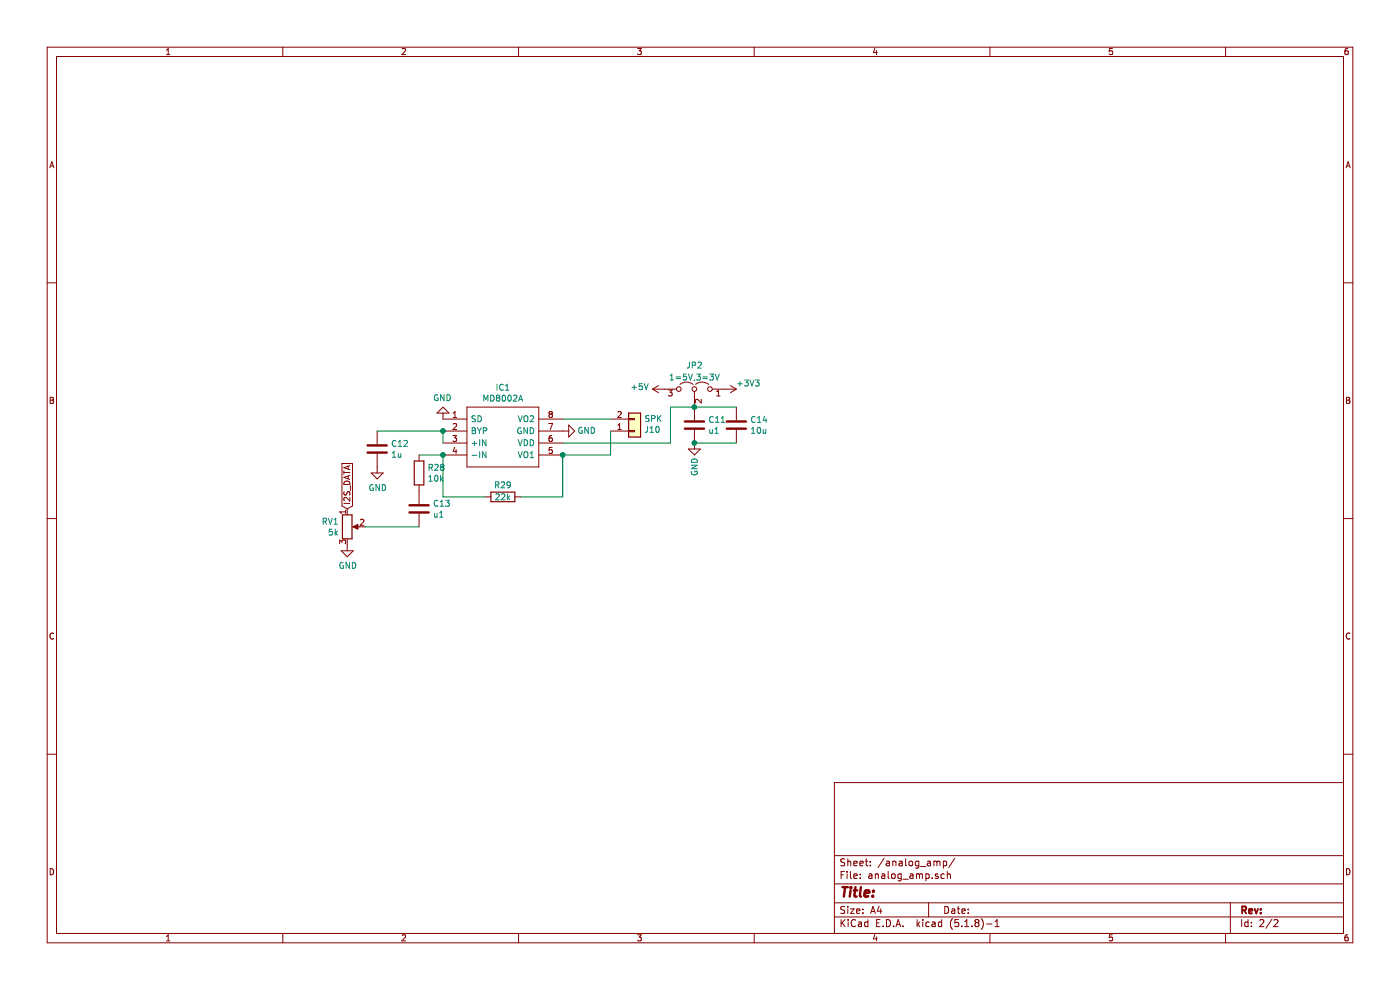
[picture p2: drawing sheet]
EESchema Schematic File Version 4
EELAYER 30 0
EELAYER END
$Descr A4 11693 8268
encoding utf-8
Sheet 2 2
Title ""
Date ""
Rev ""
Comp ""
Comment1 ""
Comment2 ""
Comment3 ""
Comment4 ""
$EndDescr
$Comp
L power:GND #PWR068
U 1 1
P 3700 3500
F 0 "#PWR068" H 3700 3250 50  0001 C CNN
F 1 "GND" H 3705 3327 50  0000 C CNN
F 2 "" H 3700 3500 50  0001 C CNN
F 3 "" H 3700 3500 50  0001 C CNN
	1    3700 3500
	-1   0    0    1   
$EndComp
$Comp
L Connector_Generic:Conn_01x02 J?
U 1 1
P 5300 3600
AR Path="/5FDDB245/60B7BC42" Ref="J?"  Part="1" 
AR Path="/60B762EC/60B7BC42" Ref="J10"  Part="1" 
F 0 "J10" H 5380 3592 50  0000 L CNN
F 1 "SPK" H 5380 3501 50  0000 L CNN
F 2 "Connector_PinHeader_2.54mm:PinHeader_1x02_P2.54mm_Vertical" H 5300 3600 50  0001 C CNN
F 3 "~" H 5300 3600 50  0001 C CNN
	1    5300 3600
	1    0    0    1   
$EndComp
Text GLabel 2900 4250 1    50   Input ~ 0
I2S_DATA
$Comp
L Device:R_POT RV1
U 1 1
P 2900 4400
F 0 "RV1" H 2831 4446 50  0000 R CNN
F 1 "5k" H 2831 4355 50  0000 R CNN
F 2 "Potentiometer_THT:Potentiometer_Alps_RK09K_Single_Vertical" H 2900 4400 50  0001 C CNN
F 3 "~" H 2900 4400 50  0001 C CNN
F 4 "Sound only" H 2900 4400 50  0001 C CNN "Option"
	1    2900 4400
	1    0    0    -1  
$EndComp
$Comp
L Device:C C11
U 1 1
P 5800 3550
F 0 "C11" H 5915 3596 50  0000 L CNN
F 1 "u1" H 5915 3505 50  0000 L CNN
F 2 "Capacitor_SMD:C_1206_3216Metric_Pad1.33x1.80mm_HandSolder" H 5838 3400 50  0001 C CNN
F 3 "~" H 5800 3550 50  0001 C CNN
F 4 "Sound only" H 5800 3550 50  0001 C CNN "Option"
	1    5800 3550
	1    0    0    -1  
$EndComp
$Comp
L liebler_SEMICONDUCTORS:MD8002A IC1
U 1 1
P 3700 3500
AR Path="/60B8825A" Ref="IC1"  Part="1" 
AR Path="/60B762EC/60B8825A" Ref="IC1"  Part="1" 
F 0 "IC1" H 4200 3765 50  0000 C CNN
F 1 "MD8002A" H 4200 3674 50  0000 C CNN
F 2 "sensact:SOIC-8_3.9x4.9mm_Pitch1.27mm_handsolder" H 4550 3600 50  0001 L CNN
F 3 "https://www.sunrom.com/get/408862" H 4550 3500 50  0001 L CNN
F 4 "Audio Amplifier, SOP8" H 4550 3400 50  0001 L CNN "Description"
F 5 "1.75" H 4550 3300 50  0001 L CNN "Height"
F 6 "Sunrom" H 4550 3200 50  0001 L CNN "Manufacturer_Name"
F 7 "MD8002A" H 4550 3100 50  0001 L CNN "Manufacturer_Part_Number"
F 8 "" H 4550 3000 50  0001 L CNN "Mouser Part Number"
F 9 "" H 4550 2900 50  0001 L CNN "Mouser Price/Stock"
F 10 "" H 4550 2800 50  0001 L CNN "RS Part Number"
F 11 "" H 4550 2700 50  0001 L CNN "RS Price/Stock"
	1    3700 3500
	1    0    0    -1  
$EndComp
$Comp
L power:GND #PWR060
U 1 1
P 4700 3600
F 0 "#PWR060" H 4700 3350 50  0001 C CNN
F 1 "GND" V 4700 3400 50  0000 C CNN
F 2 "" H 4700 3600 50  0001 C CNN
F 3 "" H 4700 3600 50  0001 C CNN
	1    4700 3600
	0    -1   -1   0   
$EndComp
$Comp
L Device:C C12
U 1 1
P 3150 3750
F 0 "C12" H 3265 3796 50  0000 L CNN
F 1 "1u" H 3265 3705 50  0000 L CNN
F 2 "Capacitor_SMD:C_1206_3216Metric_Pad1.33x1.80mm_HandSolder" H 3188 3600 50  0001 C CNN
F 3 "~" H 3150 3750 50  0001 C CNN
F 4 "Sound only" H 3150 3750 50  0001 C CNN "Option"
	1    3150 3750
	1    0    0    -1  
$EndComp
$Comp
L power:GND #PWR059
U 1 1
P 3150 3900
F 0 "#PWR059" H 3150 3650 50  0001 C CNN
F 1 "GND" H 3155 3727 50  0000 C CNN
F 2 "" H 3150 3900 50  0001 C CNN
F 3 "" H 3150 3900 50  0001 C CNN
	1    3150 3900
	1    0    0    -1  
$EndComp
Wire Wire Line
	3700 3700 3700 3600
Wire Wire Line
	3150 3600 3700 3600
Connection ~ 3700 3600
$Comp
L Device:C C13
U 1 1
P 3500 4250
F 0 "C13" H 3615 4296 50  0000 L CNN
F 1 "u1" H 3615 4205 50  0000 L CNN
F 2 "Capacitor_SMD:C_1206_3216Metric_Pad1.33x1.80mm_HandSolder" H 3538 4100 50  0001 C CNN
F 3 "~" H 3500 4250 50  0001 C CNN
F 4 "Sound only" H 3500 4250 50  0001 C CNN "Option"
	1    3500 4250
	1    0    0    -1  
$EndComp
Wire Wire Line
	3700 3800 3500 3800
$Comp
L Device:R R28
U 1 1
P 3500 3950
F 0 "R28" H 3570 3996 50  0000 L CNN
F 1 "10k" H 3570 3905 50  0000 L CNN
F 2 "Resistor_SMD:R_1206_3216Metric_Pad1.30x1.75mm_HandSolder" V 3430 3950 50  0001 C CNN
F 3 "~" H 3500 3950 50  0001 C CNN
F 4 "Sound only" H 3500 3950 50  0001 C CNN "Option"
	1    3500 3950
	1    0    0    -1  
$EndComp
$Comp
L Device:R R29
U 1 1
P 4200 4150
F 0 "R29" V 4100 4150 50  0000 C CNN
F 1 "22k" V 4200 4150 50  0000 C CNN
F 2 "Resistor_SMD:R_1206_3216Metric_Pad1.30x1.75mm_HandSolder" V 4130 4150 50  0001 C CNN
F 3 "~" H 4200 4150 50  0001 C CNN
F 4 "Sound only" V 4200 4150 50  0001 C CNN "Option"
	1    4200 4150
	0    1    1    0   
$EndComp
Wire Wire Line
	4700 3800 4700 4150
Wire Wire Line
	4700 4150 4350 4150
Wire Wire Line
	3700 3800 3700 4150
Wire Wire Line
	3700 4150 4050 4150
Connection ~ 3700 3800
Wire Wire Line
	4700 3500 5100 3500
Wire Wire Line
	4700 3800 5100 3800
Connection ~ 4700 3800
Wire Wire Line
	5100 3600 5100 3800
$Comp
L power:GND #PWR070
U 1 1
P 5800 3700
F 0 "#PWR070" H 5800 3450 50  0001 C CNN
F 1 "GND" V 5800 3500 50  0000 C CNN
F 2 "" H 5800 3700 50  0001 C CNN
F 3 "" H 5800 3700 50  0001 C CNN
	1    5800 3700
	1    0    0    -1  
$EndComp
Wire Wire Line
	3050 4400 3500 4400
$Comp
L power:GND #PWR058
U 1 1
P 2900 4550
F 0 "#PWR058" H 2900 4300 50  0001 C CNN
F 1 "GND" H 2905 4377 50  0000 C CNN
F 2 "" H 2900 4550 50  0001 C CNN
F 3 "" H 2900 4550 50  0001 C CNN
	1    2900 4550
	1    0    0    -1  
$EndComp
$Comp
L power:+3V3 #PWR069
U 1 1
P 6050 3250
F 0 "#PWR069" H 6050 3100 50  0001 C CNN
F 1 "+3V3" V 6000 3450 50  0000 C CNN
F 2 "" H 6050 3250 50  0001 C CNN
F 3 "" H 6050 3250 50  0001 C CNN
	1    6050 3250
	0    1    1    0   
$EndComp
$Comp
L Device:C C14
U 1 1
P 6150 3550
F 0 "C14" H 6265 3596 50  0000 L CNN
F 1 "10u" H 6265 3505 50  0000 L CNN
F 2 "Capacitor_SMD:C_1206_3216Metric_Pad1.33x1.80mm_HandSolder" H 6188 3400 50  0001 C CNN
F 3 "~" H 6150 3550 50  0001 C CNN
F 4 "Sound only" H 6150 3550 50  0001 C CNN "Option"
	1    6150 3550
	1    0    0    -1  
$EndComp
Wire Wire Line
	6150 3400 5800 3400
Wire Wire Line
	6150 3700 5800 3700
Connection ~ 5800 3700
$Comp
L power:+5V #PWR061
U 1 1
P 5550 3250
F 0 "#PWR061" H 5550 3100 50  0001 C CNN
F 1 "+5V" V 5565 3378 50  0000 L CNN
F 2 "" H 5550 3250 50  0001 C CNN
F 3 "" H 5550 3250 50  0001 C CNN
	1    5550 3250
	0    -1   -1   0   
$EndComp
$Comp
L Jumper:Jumper_3_Open JP?
U 1 1
P 5800 3250
AR Path="/60B9F920" Ref="JP?"  Part="1" 
AR Path="/60B762EC/60B9F920" Ref="JP2"  Part="1" 
F 0 "JP2" H 5800 3450 50  0000 C CNN
F 1 "1=5V,3=3V" H 5800 3350 50  0000 C CNN
F 2 "Jumper:SolderJumper-3_P1.3mm_Open_RoundedPad1.0x1.5mm_NumberLabels" H 5800 3250 50  0001 C CNN
F 3 "~" H 5800 3250 50  0001 C CNN
	1    5800 3250
	-1   0    0    -1  
$EndComp
Connection ~ 5800 3400
Wire Wire Line
	5800 3400 5600 3400
Wire Wire Line
	5600 3400 5600 3700
Wire Wire Line
	5600 3700 4700 3700
$EndSCHEMATC
